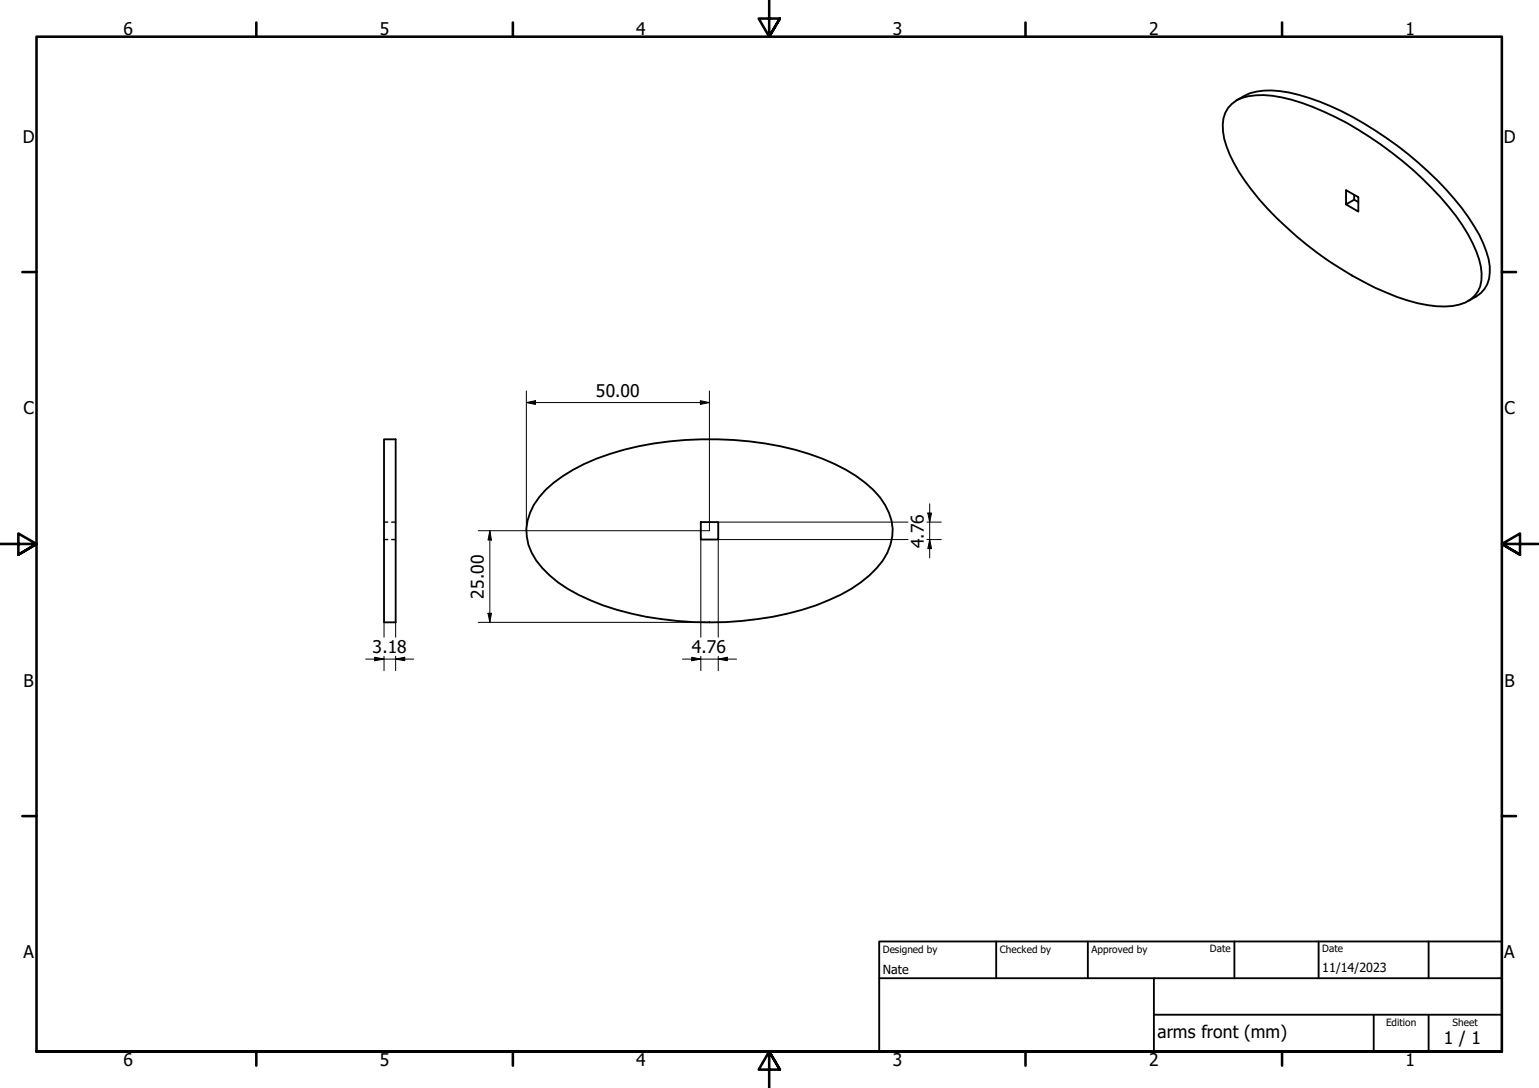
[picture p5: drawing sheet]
<svg xmlns="http://www.w3.org/2000/svg" width="420mm" height="297mm" viewBox="0 0 420 297" stroke-linecap="round" stroke-linejoin="round" font-family="sans-serif">
<!-- layer: Visible (ISO) -->
<path d="M336.3 28.4a14 14 0 0 1 11-2.3 67.2 67.2 0 0 1 26.5 11.2 91.8 91.8 0 0 1 25.4 24.2 28.4 28.4 0 0 1 5.3 13.3 7.7 7.7 0 0 1-6.1 8.4 26.5 26.5 0 0 1-14.1-1.2 93.9 93.9 0 0 1-42.5-30 39.8 39.8 0 0 1-7.6-14.2 10.6 10.6 0 0 1 1.1-8.4zM337.5 27.4a16 16 0 0 1 11.9-2.5 64.4 64.4 0 0 1 26 10.7 93.3 93.3 0 0 1 25.5 23.7 31.1 31.1 0 0 1 5.8 13.4 8.1 8.1 0 0 1-3.7 8.2l-2.3 1.3M369.7 53.2v1.3M370.8 55.2l-1.1-.7-2.2 1.3v-3.9l3.3 1.9v4l-3.3-2M104.8 119.9h3.2v50h-3.2zM149 133.7a47.7 47.7 0 0 1 21.3-10.9 95 95 0 0 1 50.6 1.1 41.9 41.9 0 0 1 19.3 11.8 13.9 13.9 0 0 1-.9 19.4 35.4 35.4 0 0 1-13.1 8.8 85 85 0 0 1-36.9 5.9 79.2 79.2 0 0 1-31.3-7.4 28.4 28.4 0 0 1-12.8-11.5 13.5 13.5 0 0 1 2-15.2zM191.3 142.5h4.8v4.8h-4.8z" fill="none" stroke="#000" stroke-width=".51"/>
<!-- layer: Hidden (ISO) -->
<path d="M104.8 142.5h1.1M104.8 147.3h1.1M106.9 142.5h1.1M106.9 147.3h1.1" fill="none" stroke="#000" stroke-width=".38"/>
<!-- layer: Border (ISO) -->
<g fill="none" stroke="#000" stroke-width=".7">
<path d="M70 6.1v3.9M140 6.1v3.9M210 0v10l-2.9-4.9h5.8l-2.9 4.9 2.9-4.9M280 6.1v3.9M350 6.1v3.9M6.1 74.3h3.9M410 74.3h3.9M0 148.5h10l-5-2.8v5.7l5-2.9-5 2.9M420 148.5h-10l5-2.8v5.7l-5-2.9 5 2.9M6.1 222.8h3.9M410 222.8h3.9M10 287.1v-277.1h400v277.1h-400h400"/>
<path d="M70 287.1v3.8M140 287.1v3.8M212.9 292l-2.9-4.9 2.9 4.9h-5.8l2.9-4.9v9.9M280 287.1v3.8M350 287.1v3.8"/>
</g>
<!-- layer: Title (ISO) -->
<path d="M240 257h170v30.1h-170zM272 257v10.1M297 257v10.1M337 257v10.1M360 257v10.1M390 257v10.1M240 267.1h170M315 277h95M315 267.1v20M375 277v10.1M390 277v10.1" fill="none" stroke="#000" stroke-width=".51"/>
<!-- layer: Dimension (ISO) -->
<g fill="none" stroke="#000" stroke-width=".27">
<path d="M143.7 109.9l2.5-.5v1zM143.7 109.9h50M143.7 106.7v38.2M191.2 109.4l2.5 .5-2.5 .5zM193.7 106.7v38.2h-63.1M253.8 137.5v14.8M133.7 144.9l.5 2.5h-1zM133.7 144.9v25M191.3 147.3v26.7M196.1 142.5h51.8M247.9 147.3h-51.8v26.7M253 147.3h4"/>
<path d="M253 142.5h4M253.3 140.1h1l-.5 2.4zM253.8 147.3l.5 2.5h-1zM99.8 179.9h13.2M102.3 179.4l2.5 .5-2.5 .5zM104.8 169.9v4.1M104.8 179.2v3.9M108 179.9l2.5-.5v1zM108 169.9v4.1M108 179.2v3.9M130.6 169.9h63.1M133.2 167.4h1l-.5 2.5z"/>
<path d="M186.3 179.9h14.8M188.8 179.4l2.5 .5-2.5 .5zM191.3 179.2v3.9M196.1 179.9l2.5-.5v1zM196.1 179.2v3.9"/>
</g>
<g fill="#000">
<path d="M143.7 109.9l2.5-.5v1z" fill-rule="evenodd"/>
<path d="M191.2 109.4l2.5 .5-2.5 .5z" fill-rule="evenodd"/>
<path d="M133.7 144.9l.5 2.5h-1z" fill-rule="evenodd"/>
<path d="M253.3 140.1h1l-.5 2.4z" fill-rule="evenodd"/>
<path d="M253.8 147.3l.5 2.5h-1z" fill-rule="evenodd"/>
<path d="M108 179.9l2.5-.5v1z" fill-rule="evenodd"/>
<path d="M133.2 167.4h1l-.5 2.5z" fill-rule="evenodd"/>
<path d="M196.1 179.9l2.5-.5v1z" fill-rule="evenodd"/>
<path d="M102.3 179.4l2.5 .5-2.5 .5z" fill-rule="evenodd"/>
<path d="M188.8 179.4l2.5 .5-2.5 .5z" fill-rule="evenodd"/>
</g>
<g font-size="4.8">
<text x="33.7" y="9.6">6</text>
<text x="103.7" y="9.6">5</text>
<text x="173.7" y="9.6">4</text>
<text x="243.7" y="9.6">3</text>
<text x="313.7" y="9.6">2</text>
<text x="383.7" y="9.6">1</text>
<text x="6.2" y="38.9">D</text>
<text x="410.5" y="38.9">D</text>
<text x="6.4" y="113.1">C</text>
<text x="162.7" y="108.3">50.00</text>
<text x="410.7" y="113.1">C</text>
<text x="252.2" y="149.7" transform="rotate(-90 252.2 149.7)">4.76</text>
<text x="132.1" y="163.4" transform="rotate(-90 132.1 163.4)">25.00</text>
<text x="101.7" y="178.3">3.18</text>
<text x="188.9" y="178.3">4.76</text>
<text x="6.4" y="187.4">B</text>
<text x="410.7" y="187.4">B</text>
<text x="6.4" y="261.7">A</text>
<text x="410.7" y="261.7">A</text>
<text x="316" y="283.4">arms front (mm)</text>
<text x="394.2" y="285">1 / 1</text>
<text x="33.7" y="290.9">6</text>
<text x="103.7" y="290.9">5</text>
<text x="173.7" y="290.9">4</text>
<text x="243.7" y="290.9">3</text>
<text x="313.7" y="290.9">2</text>
<text x="383.7" y="290.9">1</text>
</g>
<g font-size="3.4">
<text x="241" y="266">Nate</text>
<text x="361" y="265.5">11/14/2023</text>
</g>
<g font-size="2.7">
<text x="241" y="260.1">Designed by</text>
<text x="273" y="260.1">Checked by</text>
<text x="298" y="260.1">Approved by</text>
<text x="330.3" y="260">Date</text>
<text x="361" y="260">Date</text>
<text x="378.4" y="280.1">Edition</text>
<text x="396.6" y="280.1">Sheet</text>
</g>
</svg>
